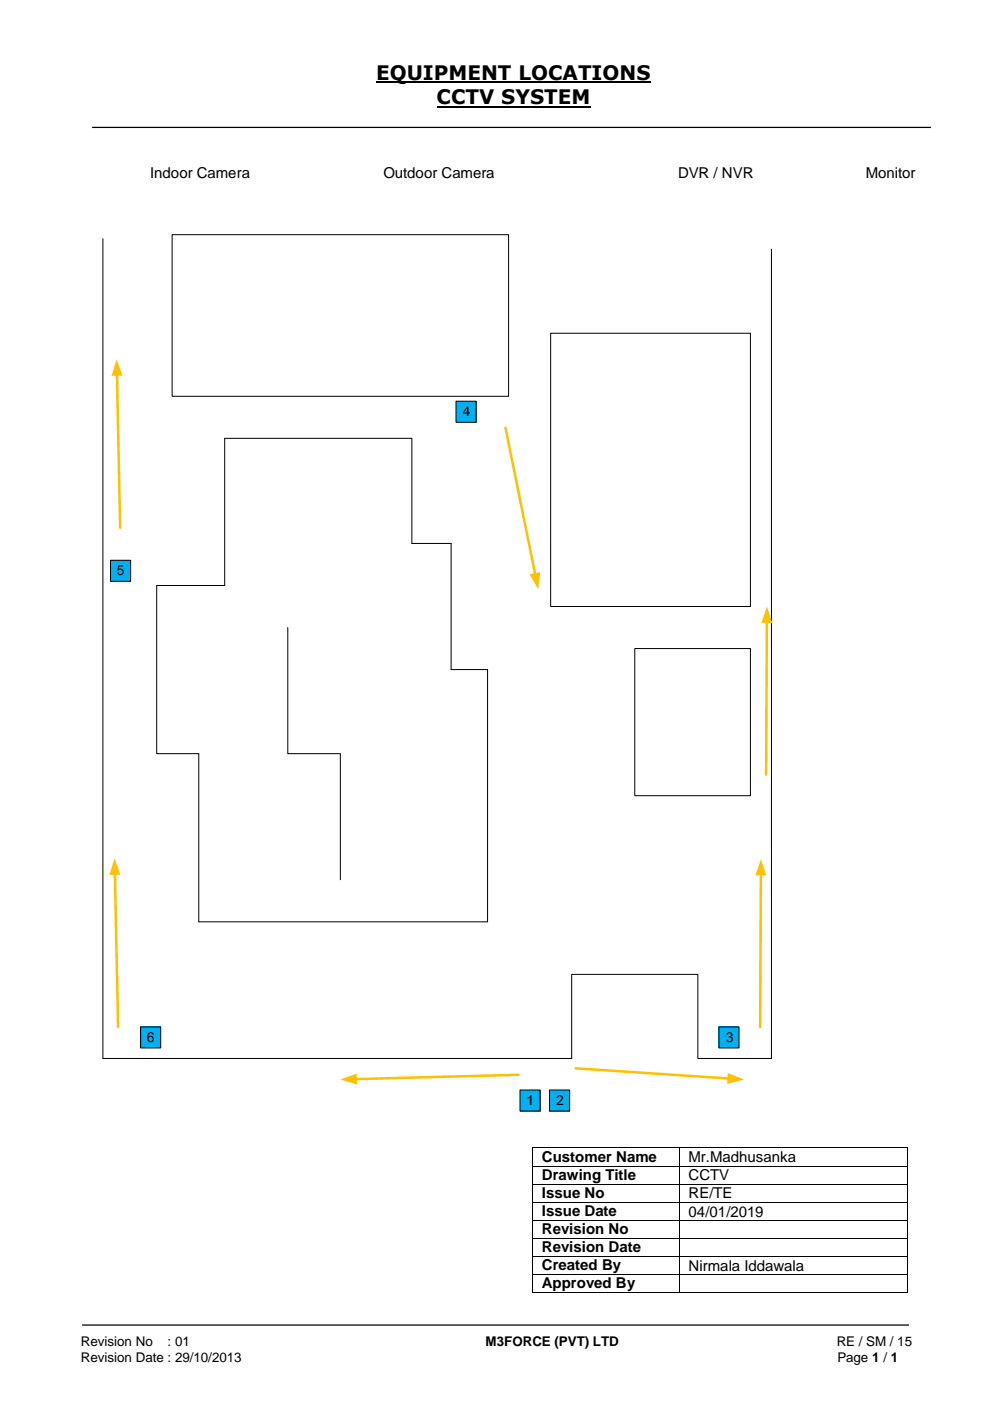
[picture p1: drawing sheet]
<svg xmlns="http://www.w3.org/2000/svg" width="210mm" height="297mm" viewBox="0 0 210 297" stroke-linecap="round" stroke-linejoin="round" font-family="sans-serif">
<path d="M79.7 17.4h58.2M92.6 22.6h32.6" fill="none" stroke="#000" stroke-width=".42"/>
<path d="M19.5 27h177.8M17.4 280.8h175.3" fill="none" stroke="#000" stroke-width=".26"/>
<path d="M47.6 92.9h39.7v22.3h8.3v26.7h7.7v53.5h-61.2v-35.7h-8.9v-35.6h14.4z" fill="none" stroke="#000" stroke-width=".21"/>
<path d="M134.5 137.5h24.6v31.1h-24.6z" fill-rule="evenodd" fill="#fff"/>
<path d="M134.5 137.5h24.6v31.1h-24.6z" fill="none" stroke="#000" stroke-width=".21"/>
<path d="M36.5 49.7h71.3v34.3h-71.3z" fill-rule="evenodd" fill="#fff"/>
<path d="M36.5 49.7h71.3v34.3h-71.3z" fill="none" stroke="#000" stroke-width=".21"/>
<path d="M116.7 70.6h42.4v57.9h-42.4z" fill-rule="evenodd" fill="#fff"/>
<path d="M21.8 50.6v173.7h99.4v-17.8h26.7v17.8h15.6v-171.5M116.7 70.6h42.4v57.9h-42.4zM61 133v26.7h11.1v26.8" fill="none" stroke="#000" stroke-width=".21"/>
<path d="M122 226.4l32.5 2.2" fill="none" stroke="#ffc000" stroke-width=".53"/>
<path d="M154.3 227.4l3.4 1.4-3.6 .9z" fill="#ffc000"/>
<path d="M161.3 185.2l-.2 32.5" fill="none" stroke="#ffc000" stroke-width=".53"/>
<path d="M161.3 182.1l1.1 3.4h-2.3z" fill="#ffc000"/>
<path d="M107.1 90.7l6.3 31.1" fill="none" stroke="#ffc000" stroke-width=".53"/>
<path d="M112.3 121.7l2.2-.4-.4 3.6z" fill="#ffc000"/>
<path d="M24.8 79.3l.7 32.6" fill="none" stroke="#ffc000" stroke-width=".53"/>
<path d="M24.7 76.2l1.3 3.4-2.4 .1z" fill="#ffc000"/>
<path d="M109.9 227.8l-34.6 .9" fill="none" stroke="#ffc000" stroke-width=".53"/>
<path d="M72.1 228.8l3.5-1.3 .1 2.4z" fill="#ffc000"/>
<path d="M24.4 185.1l.6 32.5" fill="none" stroke="#ffc000" stroke-width=".53"/>
<path d="M24.3 181.9l1.2 3.5h-2.3z" fill="#ffc000"/>
<path d="M110.2 231h4.3v4.5h-4.3z" fill-rule="evenodd" fill="#00b0f0"/>
<path d="M110.2 231h4.3v4.5h-4.3z" fill="none" stroke="#000" stroke-width=".21"/>
<path d="M116.5 231h4.2v4.5h-4.2z" fill-rule="evenodd" fill="#00b0f0"/>
<path d="M116.5 231h4.2v4.5h-4.2z" fill="none" stroke="#000" stroke-width=".21"/>
<path d="M152.4 217.6h4.2v4.5h-4.2z" fill-rule="evenodd" fill="#00b0f0"/>
<path d="M152.4 217.6h4.2v4.5h-4.2z" fill="none" stroke="#000" stroke-width=".21"/>
<path d="M96.7 85h4.2v4.5h-4.2z" fill-rule="evenodd" fill="#00b0f0"/>
<path d="M96.7 85h4.2v4.5h-4.2z" fill="none" stroke="#000" stroke-width=".21"/>
<path d="M23.4 118.7h4.3v4.5h-4.3z" fill-rule="evenodd" fill="#00b0f0"/>
<path d="M23.4 118.7h4.3v4.5h-4.3z" fill="none" stroke="#000" stroke-width=".21"/>
<path d="M29.8 217.6h4.3v4.5h-4.3z" fill-rule="evenodd" fill="#00b0f0"/>
<path d="M29.8 217.6h4.3v4.5h-4.3z" fill="none" stroke="#000" stroke-width=".21"/>
<path d="M162.5 131.7l-.1 32.5" fill="none" stroke="#ffc000" stroke-width=".53"/>
<path d="M162.6 128.5l1.1 3.5h-2.3z" fill="#ffc000"/>
<g fill="#000">
<path d="M112.9 243.2h.2v.2h-.2z" fill-rule="evenodd"/>
<path d="M112.9 243.2h.2v.2h-.2z" fill-rule="evenodd"/>
<path d="M112.9 247.1h.2v.1h-.2z" fill-rule="evenodd"/>
<path d="M112.9 250.9h.2v.1h-.2z" fill-rule="evenodd"/>
<path d="M112.9 254.7h.2v.1h-.2z" fill-rule="evenodd"/>
<path d="M112.9 258.5h.2v.2h-.2z" fill-rule="evenodd"/>
<path d="M144 243.2h.2v.2h-.2z" fill-rule="evenodd"/>
<path d="M144 247.1h.2v.1h-.2z" fill-rule="evenodd"/>
<path d="M144 250.9h.2v.1h-.2z" fill-rule="evenodd"/>
<path d="M144 254.7h.2v.1h-.2z" fill-rule="evenodd"/>
<path d="M144 258.5h.2v.2h-.2z" fill-rule="evenodd"/>
<path d="M192.3 243.2h.1v.2h-.1z" fill-rule="evenodd"/>
<path d="M192.3 243.2h.1v.2h-.1z" fill-rule="evenodd"/>
<path d="M192.3 247.1h.1v.1h-.1z" fill-rule="evenodd"/>
<path d="M192.3 250.9h.1v.1h-.1z" fill-rule="evenodd"/>
<path d="M192.3 254.7h.1v.1h-.1z" fill-rule="evenodd"/>
<path d="M192.3 258.5h.1v.2h-.1z" fill-rule="evenodd"/>
<path d="M112.9 262.3h.2v.2h-.2z" fill-rule="evenodd"/>
<path d="M112.9 266.2h.2v.2h-.2z" fill-rule="evenodd"/>
<path d="M112.9 270h.2v.2h-.2z" fill-rule="evenodd"/>
<path d="M112.9 273.8h.2v.2h-.2z" fill-rule="evenodd"/>
<path d="M112.9 273.8h.2v.2h-.2z" fill-rule="evenodd"/>
<path d="M144 262.3h.2v.2h-.2z" fill-rule="evenodd"/>
<path d="M144 266.2h.2v.2h-.2z" fill-rule="evenodd"/>
<path d="M144 270h.2v.2h-.2z" fill-rule="evenodd"/>
<path d="M144 273.8h.2v.2h-.2z" fill-rule="evenodd"/>
<path d="M192.3 262.3h.1v.2h-.1z" fill-rule="evenodd"/>
<path d="M192.3 266.2h.1v.2h-.1z" fill-rule="evenodd"/>
<path d="M192.3 270h.1v.2h-.1z" fill-rule="evenodd"/>
<path d="M192.3 273.8h.1v.2h-.1z" fill-rule="evenodd"/>
<path d="M192.3 273.8h.1v.2h-.1z" fill-rule="evenodd"/>
</g>
<g fill="none" stroke="#000" stroke-width=".21">
<path d="M113 243.4v3.7M113 247.2v3.7M113 251v3.7M113 254.8v3.7M113 258.7v3.6M113.1 243.3h30.9M113.1 247.1h30.9M113.1 250.9h30.9M113.1 254.8h30.9M113.1 258.6h30.9M144.1 243.4v3.7M144.1 247.2v3.7"/>
<path d="M144.1 251v3.7M144.1 254.8v3.7M144.1 258.7v3.6M144.2 243.3h48.1M144.2 247.1h48.1M144.2 250.9h48.1M144.2 254.8h48.1M144.2 258.6h48.1M192.4 243.4v3.7M192.4 247.2v3.7M192.4 251v3.7M192.4 254.8v3.7"/>
<path d="M192.4 258.7v3.6M113 262.5v3.7M113 266.4v3.6M113 270.2v3.6M113.1 262.4h30.9M113.1 266.3h30.9M113.1 270.1h30.9M113.1 273.9h30.9M144.1 262.5v3.7M144.1 266.4v3.6M144.1 270.2v3.6M144.2 262.4h48.1"/>
<path d="M144.2 266.3h48.1M144.2 270.1h48.1M144.2 273.9h48.1M192.4 262.5v3.7M192.4 266.4v3.6M192.4 270.2v3.6"/>
</g>
<g font-size="4.2">
<text x="79.7" y="16.9">EQUIPMENT LOCATIONS</text>
<text x="92.6" y="22.1">CCTV SYSTEM</text>
</g>
<g font-size="3.2">
<text x="31.8" y="37.7">Indoor Camera</text>
<text x="81.3" y="37.7">Outdoor Camera</text>
<text x="143.7" y="37.7">DVR / NVR</text>
<text x="183.6" y="37.7">Monitor</text>
<text x="114.9" y="246.2">Customer Name</text>
<text x="114.9" y="250.1">Drawing Title</text>
<text x="146" y="246.3">Mr.Madhusanka</text>
<text x="146" y="250.2">CCTV</text>
<text x="114.9" y="253.9">Issue No</text>
<text x="114.9" y="257.8">Issue Date</text>
<text x="146" y="254">RE/TE</text>
<text x="146" y="257.8">04/01/2019</text>
<text x="114.9" y="261.6">Revision No</text>
<text x="114.9" y="265.4">Revision Date</text>
<text x="114.9" y="269.2">Created By</text>
<text x="146" y="269.3">Nirmala Iddawala</text>
<text x="114.9" y="273">Approved By</text>
</g>
<g font-size="3">
<text x="98" y="88.2">4</text>
<text x="24.7" y="121.9">5</text>
<text x="31.1" y="220.9">6</text>
<text x="153.8" y="220.9">3</text>
<text x="111.6" y="234.3">1</text>
<text x="117.9" y="234.3">2</text>
</g>
<g font-size="2.8">
<text x="17.1" y="285.4">Revision No</text>
<text x="35.5" y="285.4">: 01</text>
<text x="102.9" y="285.4">M3FORCE (PVT) LTD</text>
<text x="177.4" y="285.4">RE / SM / 15</text>
<text x="17.1" y="288.6">Revision Date : 29/10/2013</text>
<text x="177.5" y="288.6">Page 1 / 1</text>
</g>
</svg>
